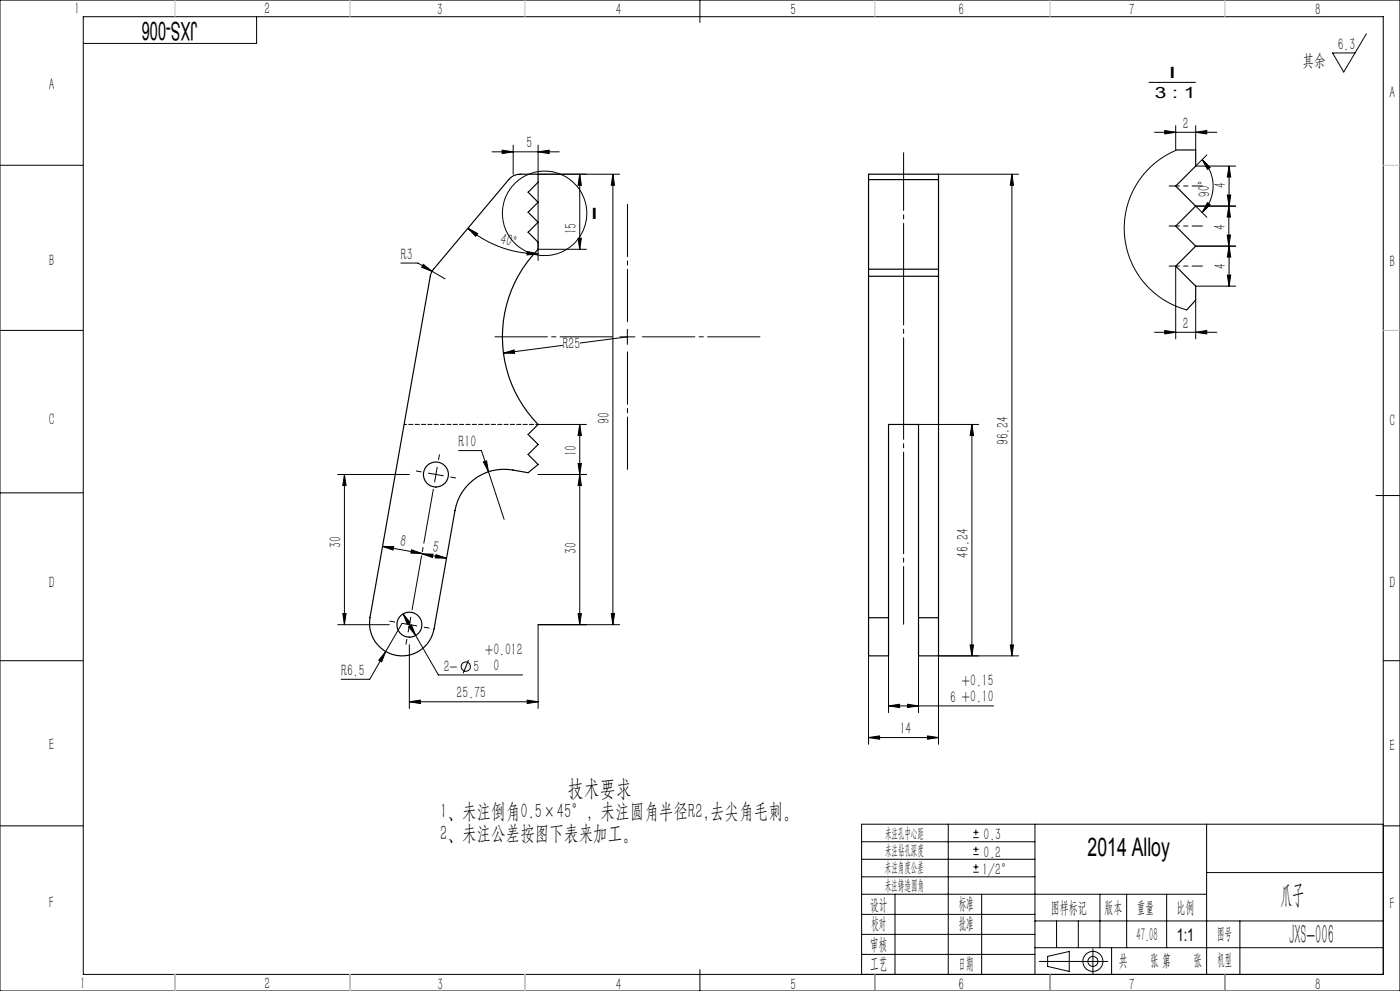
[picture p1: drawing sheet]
<svg xmlns="http://www.w3.org/2000/svg" width="420mm" height="297mm" viewBox="0 0 420 297" stroke-linecap="round" stroke-linejoin="round" font-family="sans-serif">
<g fill="none" stroke="#000" stroke-width=".3">
<path d="M0 0h420v297h-420zM25 5h390v287h-390zM77 5v8h-52M210 0v6.8M409.9 10.2l-6.8 11.4-3.3-5.7h6.7M344.7 24.7h13.9M346.4 39.6h18.7M349.4 39.1l3.3 .5-3.3 .5zM352.7 37.6v7.3M358.7 37.6v7.3M358.7 39.6l3.3-.5v1zM0 49.5h25"/>
<path d="M147.6 45.5h20.2M150.6 45l3.4 .5-3.4 .5zM154 43.5v8.7M161.4 45.5l3.3-.5v1zM161.4 43.5v8.7h24.5M161.4 54.6v23.5M173.9 52.2l.5 3.3h-1zM173.9 52.2v22.5M183.9 52.2l.5 3.3h-1zM183.9 52.2v135M281.6 52.2h24M303.6 52.2l.5 3.3h-1z"/>
<path d="M303.6 52.2v144.4M353.1 44.9l-3.6 1.8-3 2.2-2.9 2.7-2.5 3.4-1.9 3.7-1.2 3.5-.6 3.9-.1 3.7 .8 5 .9 2.8 1.6 3.5 2 2.9 2.8 3 2.7 2.2 3.5 2 4.4 1.7M360.6 47.8l2.4 2.4-.8 .6zM360.6 47.8a11.2 11.2 0 0 1 0 15.9M362.1 46.4l-3.4 3.4h12M368.2 58.5h1l-.5 3.3zM368.7 49.8l.5 3.3h-1zM368.7 49.8v12M120.3 78.8h5.1l4.2 2.5M127 79.2l2.6 2.1-3.1-1.2zM140.4 68.4l2.9 1.6-.6 .8zM140.4 68.4a32.8 32.8 0 0 0 21 7.7"/>
<path d="M158.2 75.4l3.2 .7-3.3 .3zM161.4 74.7h14.5M173.4 71.4h1l-.5 3.3zM352.7 79.8v21.8M358.7 73.8h12M362.2 60.7l.8 .6-2.4 2.4zM368.2 70.4h.9l-.4 3.4zM368.7 61.8l.4 3.2h-.9zM368.7 61.8v12M368.7 73.8l.5 3.2h-1zM368.7 73.8v12M370.7 61.8h-12l3.4 3.3"/>
<path d="M0 99h25M129.6 81.3l3.9 2.3M188.2 98.7v4.5M346.4 99.6h18.7M349.4 99.1l3.3 .5-3.3 .5zM358.7 99.6l3.3-.5v1zM358.7 90v11.6M358.7 85.8h12M368.2 82.4h1l-.5 3.4zM151 105.8l3.2-.9 .2 1zM168.8 103.5l-17.8 2.3M186 101h4.5"/>
<path d="M188.2 101l-14.1 1.8M137.6 135h6.8l2.1 6.4M145 138.4l1-.3 .5 3.3zM161.4 127.2h14.5M173.4 138.9h1l-.5 3.3zM173.9 127.2l.5 3.3h-1zM173.9 127.2v60M260.6 139.2v83.9M275.6 127.2h18M281.6 139.2v83.9M291.6 127.2l.5 3.3h-1.1zM291.6 127.2v69.4"/>
<path d="M0 147.7h25M101.3 142.2h21.5M103.3 142.2l.5 3.3h-1zM103.3 142.2v45M128.6 141.8l4.4 .8M131.2 140l-.8 4.4M146.5 141.4l4.7 14.2M161.4 142.2h14.5M173.9 142.2l.5 3.3h-1zM412.8 148.5h7.2M114.8 163.8h3.3l-.2 1zM114.8 163.8l11.8 2.1"/>
<path d="M123.4 164.8l3.2 1.1-3.3-.1zM126.6 166l3.3 .1-.2 1zM126.6 166l7.3 1.3M130.8 166.2l3.1 1.1-3.3-.1zM0 198h25M101.3 187.2h15.5M102.8 183.9h1l-.5 3.3zM115.7 195.3l-1.2 3.1-.9-.5zM115.7 195.3l-4.8 8.3h-8.6M120.6 186.8l-4.9 8.5M120.9 184l2.1 2.6-.8 .5zM120.9 184l3.8 6.5"/>
<path d="M122.6 187.9l.9-.5 1.2 3.1zM122.8 193.2v19.1M124.7 190.5l6.8 11.8h25.3M140.5 197.8l-1.5 4M173.4 183.9h1l-.5 3.3zM183.4 183.9h1l-.5 3.3zM185.9 187.2h-24.5v25.1M266.6 187.2v26.4M275.6 187.2v26.4M281.6 196.6h24M291 193.3h1.1l-.5 3.3zM303.1 193.3h1l-.5 3.3z"/>
<path d="M415 198h5M122.8 210.3l3.3-.5v1.1zM122.8 210.3h38.6M158.2 209.8l3.2 .5-3.2 .6zM266.6 211.6l3.3-.5v1zM266.6 211.6h31.5M272.3 211.1l3.3 .5-3.3 .5zM260.6 221l3.3-.4v.9zM260.6 221h21M278.3 220.6l3.3 .4-3.3 .5zM0 247.5h25M258.5 252.3h52"/>
<path d="M258.5 257.5h52M284.5 247v45M292 259.8h1.6M292 256.1h1.6M292 254.5h1.6M292 251h1.6M292 249.4h1.6M292.8 248.6v1.6M292.8 253.7v1.6M292.8 259v1.6M310.5 247v45M362 247v45"/>
<path d="M415 247.5h5M415 247h-156.5v45M258.5 268h103.5M258.5 274h52M258.5 262.8h52M268.5 268v24M292 261.4h1.6M294.5 268v24M310.5 276h104.5M317 276v8M323.5 276v8M330 268v16"/>
<path d="M338 268v16M350 268v16M362 261.5h53M372 276v16M210 290.6v6.4M258.5 286h52M258.5 280h52M262.5 292v5M310.5 284h104.5M311.8 288.1h20.6M314.3 286.6l6.5-1.5v6l-6.5-1.5zM315 292v5"/>
<path d="M327.9 284.3v7.7M333.5 284v8M367.5 292v5"/>
<circle cx="163.4" cy="63.9" r="12.7"/>
<circle cx="139.7" cy="199.8" r="1.38"/>
<circle cx="327.9" cy="288.1" r="3"/>
<circle cx="327.9" cy="288.1" r="1.5"/>
</g>
<path d="M131.6 137.8l.2-1.5M126.4 141.4l-1.5-.2M135.2 143l1.5 .2M118.4 186.4l-1.5-.2M122.1 191.6l-.3 1.5M122.8 187.2l2.3 .4M122.8 187.2l.4-2.2M122.8 187.2l-2.2-.4M122.8 187.2l-.4 2.2M127.3 188l1.4 .2" fill="none" stroke="#000" stroke-width=".3" stroke-dasharray="30.5 1.3 1.3 1.3"/>
<path d="M130 146.6l-6.4 36.2" fill="none" stroke="#000" stroke-width=".3" stroke-dasharray="30.5 1.3 1.3 1.3" stroke-dashoffset="14"/>
<path d="M188.2 96.4v-35.2M183.7 100.9h-35.2M188.2 105.4v35.3M192.7 100.9h35.3" fill="none" stroke="#000" stroke-width=".3" stroke-dasharray="30.5 1.3 1.3 1.3" stroke-dashoffset="14.8"/>
<path d="M360.7 55.7h-10M360.7 67.7h-10M360.7 79.7h-10" fill="none" stroke="#000" stroke-width=".3" stroke-dasharray="30.5 1.3 1.3 1.3" stroke-dashoffset="27.4"/>
<path d="M271.1 45.8v141.3" fill="none" stroke="#000" stroke-width=".3" stroke-dasharray="30.5 1.3 1.3 1.3" stroke-dashoffset="13.2"/>
<g fill="none" stroke="#c0c0c0" stroke-width=".3">
<path d="M52.5 0v5M105 0v5M157.5 0v5M262.5 0v5M315 0v5M367.5 0v5M415 49.5h5M415 99h5M52.5 292v5M105 292v5M157.5 292v5M262.5 292v5"/>
<path d="M315 292v5M367.5 292v5"/>
</g>
<g fill="#000">
<path d="M173.9 52.2l.5 3.3h-1zM173.4 71.4h1l-.5 3.3zM303.6 52.2l.5 3.3h-1zM303.1 193.3h1l-.5 3.3zM368.7 61.8l.4 3.2h-.9zM368.2 70.4h.9l-.4 3.4z"/>
<path d="M368.7 49.8l.5 3.3h-1zM368.2 58.5h1l-.5 3.3z"/>
<path d="M140.4 68.4l2.9 1.6-.6 .8zM158.2 75.4l3.2 .7-3.3 .3z"/>
<path d="M362.2 60.7l.8 .6-2.4 2.4zM360.6 47.8l2.4 2.4-.8 .6z"/>
<path d="M368.7 73.8l.5 3.2h-1zM368.2 82.4h1l-.5 3.4z"/>
<path d="M349.4 99.1l3.3 .5-3.3 .5zM358.7 99.6l3.3-.5v1z"/>
<path d="M114.8 163.8h3.3l-.2 1zM123.4 164.8l3.2 1.1-3.3-.1z"/>
<path d="M130.8 166.2l3.1 1.1-3.3-.1zM126.6 166l3.3 .1-.2 1z"/>
<path d="M102.8 183.9h1l-.5 3.3zM103.3 142.2l.5 3.3h-1zM183.4 183.9h1l-.5 3.3zM183.9 52.2l.5 3.3h-1zM173.4 183.9h1l-.5 3.3zM173.9 142.2l.5 3.3h-1zM173.4 138.9h1l-.5 3.3zM173.9 127.2l.5 3.3h-1zM291 193.3h1.1l-.5 3.3zM291.6 127.2l.5 3.3h-1.1z"/>
<path d="M120.9 184l1.3 3.1 .8-.5zM122.6 187.9l2.1 2.6-1.2-3.1zM145 138.4l1.5 3-.5-3.3zM151 105.8l3.4 .1-.2-1zM127 79.2l-.5 .9 3.1 1.2zM115.7 195.3l-2.1 2.6 .9 .5zM260.6 221l3.3-.4v.9zM278.3 220.6l3.3 .4-3.3 .5zM349.4 39.1l3.3 .5-3.3 .5zM358.7 39.6l3.3-.5v1z"/>
<path d="M158.2 209.8l3.2 .5-3.2 .6zM122.8 210.3l3.3-.5v1.1zM161.4 45.5l3.3-.5v1zM150.6 45l3.4 .5-3.4 .5z"/>
<path d="M266.6 211.6l3.3-.5v1zM272.3 211.1l3.3 .5-3.3 .5z"/>
</g>
<g fill="none" stroke="#000" stroke-width=".35">
<path d="M152.9 53.5l1.2-.9 1.4-.4h5.9v2.4l-3 3 3 3-3 3 3 3-3 3 3 3v2.1a37.5 37.5 0 0 0 0 52.5l-3 3 3 3-3 3 3 3-3 2.5a22.6 22.6 0 0 0-10.8-.6 15 15 0 0 0-11.1 11.9l-6.3 35.5a9.8 9.8 0 0 1-11.3 7.9 9.8 9.8 0 0 1-7.9-11.3l18.2-102.9 .7-1.3zM260.6 53.8v-1.6h21v1.6M260.6 53.8v26.9M260.6 53.8h21M281.6 53.8v26.9M353.1 44.9h5.6v4.9l-6 6 6 6-6 6 6 6-6 6 6 6v4.2l-2.7 2.9M260.6 80.7v2.1M260.6 82.8h21M260.6 82.8v102.3M260.6 80.7h21M281.6 80.7v2.1M281.6 82.8v102.3"/>
<path d="M260.6 185.1v11.5h6v-11.5M260.6 185.1h6M266.6 185.1v-57.9h9v57.9M275.6 185.1v11.5h6v-11.5M275.6 185.1h6"/>
<circle cx="130.8" cy="142.2" r="3.8"/>
<circle cx="122.8" cy="187.2" r="3.8"/>
</g>
<path d="M161.5 127.2h-40.3" fill="none" stroke="#000" stroke-width=".3" stroke-dasharray="1.3 .6" stroke-dashoffset=".5"/>
<g font-size="8.3">
<text x="384" y="271">爪子</text>
<text x="386.7" y="282.9">JXS-006</text>
</g>
<g font-size="7.7">
<text x="59.3" y="6.6" transform="rotate(-180 59.3 6.6)">JXS-006</text>
<text x="326.3" y="256.5">2014 Alloy</text>
</g>
<text font-size="6.9" x="170.3" y="238.6">技术要求</text>
<g font-size="6.3">
<text x="132.1" y="245.3">1、未注倒角0.5×45°，未注圆角半径R2,去尖角毛刺。</text>
<text x="132.1" y="251.8">2、未注公差按图下表来加工。</text>
</g>
<text font-size="5.6" x="341" y="282.1">47.08</text>
<text font-size="5.2" x="353" y="282.1">1:1</text>
<g font-size="5">
<text x="22.3" y="4.3">1</text>
<text x="79.3" y="4.3">2</text>
<text x="131.2" y="4.6">3</text>
<text x="184.7" y="4.6">4</text>
<text x="237.2" y="4.6">5</text>
<text x="287.6" y="4.6">6</text>
<text x="338.7" y="4.6">7</text>
<text x="394.6" y="4.6">8</text>
<text x="401.3" y="14.9">6.3</text>
<text x="390.8" y="19.7">其余</text>
<text x="14.7" y="26.9">A</text>
<text x="416.9" y="29.3">A</text>
<text x="354.8" y="38.6">2</text>
<text x="158" y="44.5">5</text>
<text x="363" y="58.9" transform="rotate(-92 363 58.9)">90°</text>
<text x="367.7" y="56.3" transform="rotate(-90 367.7 56.3)">4</text>
<text x="172.9" y="70.3" transform="rotate(-90 172.9 70.3)">15</text>
<text x="367.7" y="68.9" transform="rotate(-90 367.7 68.9)">4</text>
<text x="120.3" y="77.8">R3</text>
<text x="149.8" y="73" transform="rotate(15 149.8 73)">40°</text>
<text x="14.7" y="79.7">B</text>
<text x="367.7" y="80.5" transform="rotate(-90 367.7 80.5)">4</text>
<text x="416.9" y="79.9">B</text>
<text x="354.8" y="98.6">2</text>
<text x="168.8" y="104.6">R25</text>
<text x="14.7" y="127.5">C</text>
<text x="182.9" y="127.1" transform="rotate(-90 182.9 127.1)">90</text>
<text x="416.9" y="127.7">C</text>
<text x="137.6" y="134">R10</text>
<text x="172.9" y="136.8" transform="rotate(-90 172.9 136.8)">10</text>
<text x="302.6" y="133.5" transform="rotate(-90 302.6 133.5)">96.24</text>
<text x="102.3" y="164.1" transform="rotate(-90 102.3 164.1)">30</text>
<text x="119.9" y="163.6" transform="rotate(10 119.9 163.6)">8</text>
<text x="129.6" y="165.5" transform="rotate(10 129.6 165.5)">5</text>
<text x="172.9" y="166" transform="rotate(-90 172.9 166)">30</text>
<text x="290.6" y="167.1" transform="rotate(-90 290.6 167.1)">46.24</text>
<text x="14.7" y="176.1">D</text>
<text x="416.9" y="176.3">D</text>
<text x="145.6" y="196.3">+0.012</text>
<text x="102.4" y="202.6">R6.5</text>
<text x="133.1" y="201.3">2-</text>
<text x="142" y="201.3">5</text>
<text x="148" y="201.2">0</text>
<text x="137" y="209.3">25.75</text>
<text x="288.6" y="205.5">+0.15</text>
<text x="285.1" y="210.5">6 +0.10</text>
<text x="269.9" y="220">14</text>
<text x="14.7" y="224.9">E</text>
<text x="416.9" y="225.1">E</text>
<text x="295.1" y="251.8">0.3</text>
<text x="295.1" y="257">0.2</text>
<text x="294.6" y="262.1">1/2°</text>
<text x="14.7" y="272.3">F</text>
<text x="261" y="272.6">设计</text>
<text x="287.6" y="272.6">标准</text>
<text x="315.2" y="273.6">图样标记</text>
<text x="331.3" y="273.6">版本</text>
<text x="341.1" y="273.6">重量</text>
<text x="353" y="273.6">比例</text>
<text x="416.9" y="272.5">F</text>
<text x="261.4" y="278.4">校对</text>
<text x="287.6" y="278.4">批准</text>
<text x="365.1" y="281.5">图号</text>
<text x="261.1" y="284.6">审核</text>
<text x="261.1" y="290.5">工艺</text>
<text x="287.6" y="290.5">日期</text>
<text x="335.6" y="289.6">共</text>
<text x="345.1" y="289.6">张 第</text>
<text x="358.1" y="289.6">张</text>
<text x="365.3" y="289.2">机型</text>
<text x="24.1" y="296.3">1</text>
<text x="79.4" y="296.3">2</text>
<text x="131.2" y="296.6">3</text>
<text x="184.7" y="296.6">4</text>
<text x="237.2" y="296.6">5</text>
<text x="287.6" y="296.6">6</text>
<text x="338.7" y="296.6">7</text>
<text x="394.6" y="296.6">8</text>
</g>
<g font-size="4.7">
<text x="350.5" y="23.4">I</text>
<text x="346.4" y="29.3">3 : 1</text>
<text x="177.1" y="65.7">I</text>
</g>
<g font-size="4.4">
<text x="265.5" y="251.1">未注孔中心距</text>
<text x="265.5" y="256.3">未注钻孔深度</text>
<text x="265.5" y="261.4">未注角度公差</text>
<text x="265.4" y="266.8">未注铸造圆角</text>
</g>
</svg>
